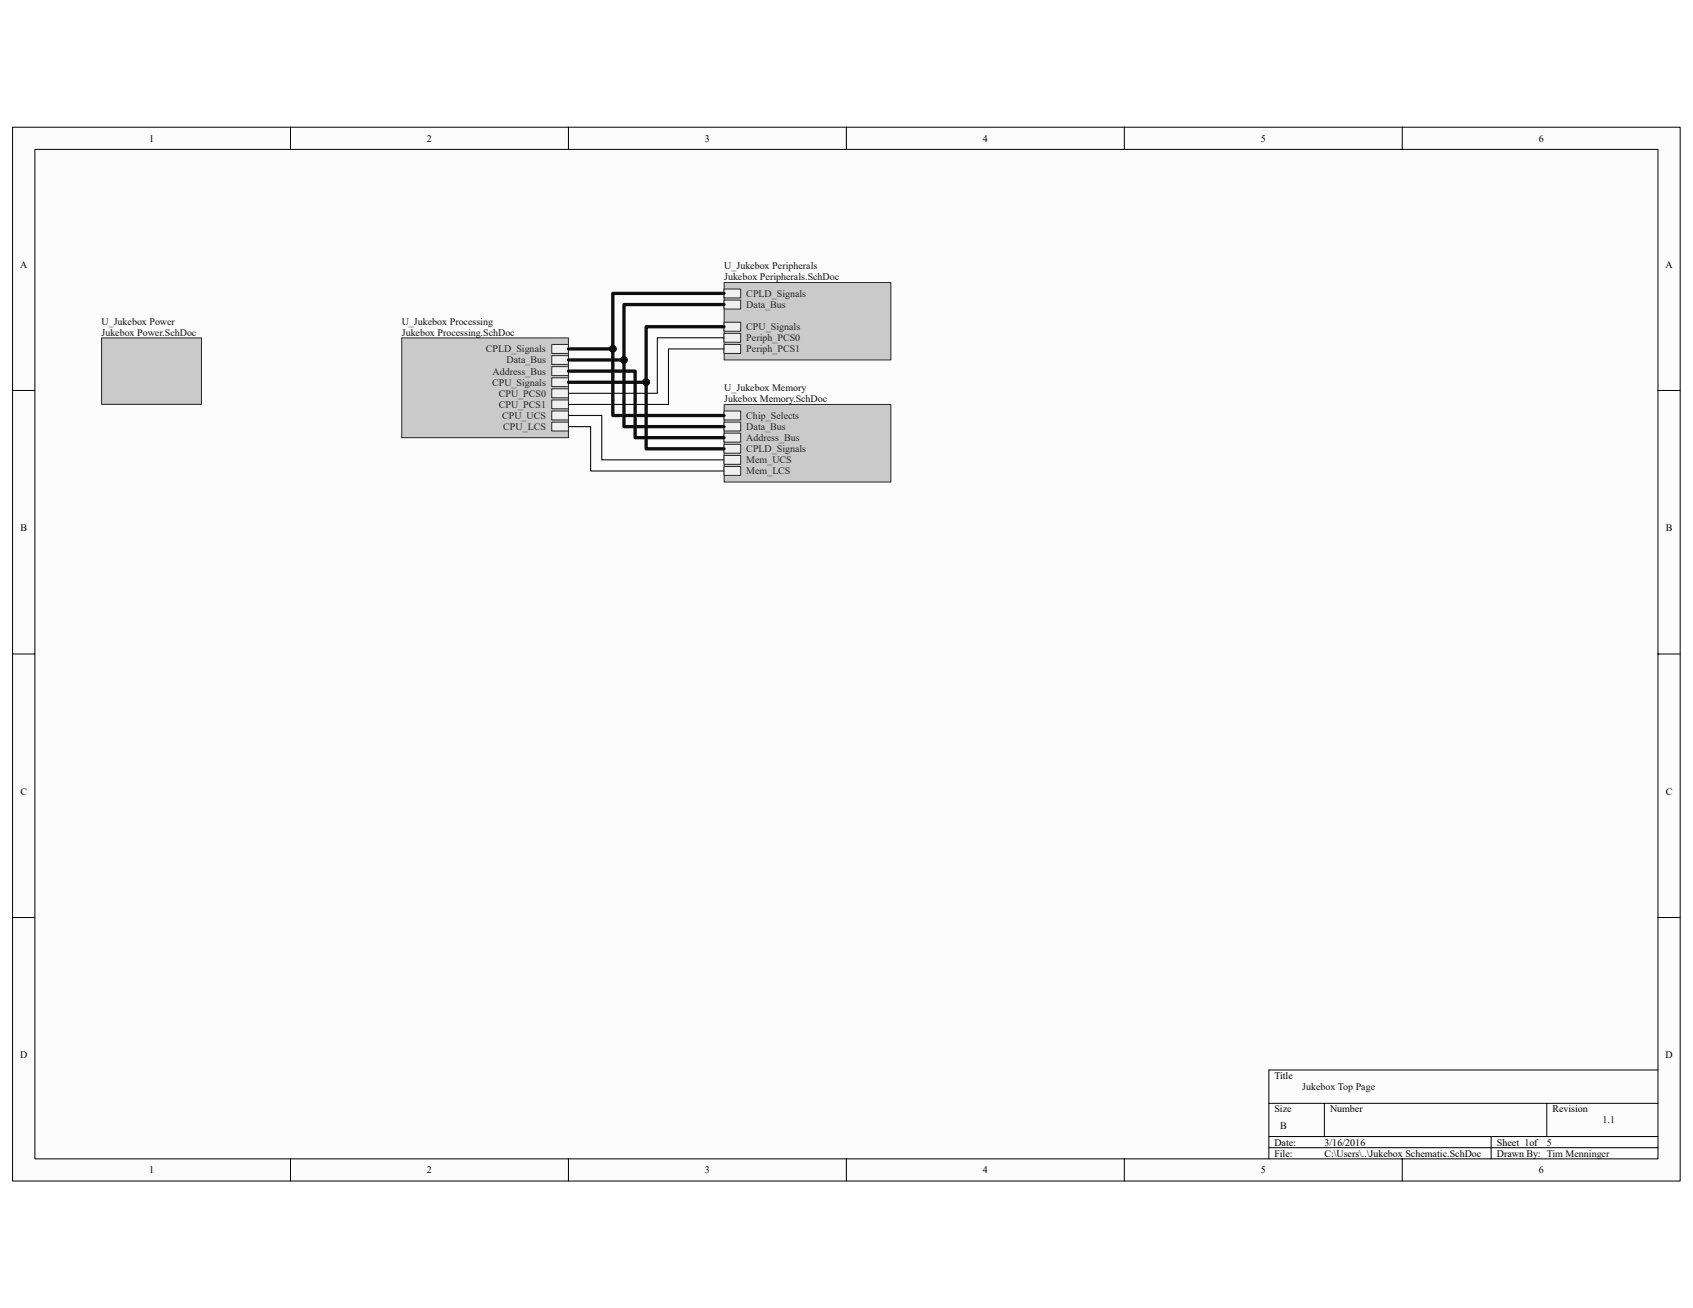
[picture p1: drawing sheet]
<svg xmlns="http://www.w3.org/2000/svg" width="279mm" height="216mm" viewBox="0 0 279 216" stroke-linecap="round" stroke-linejoin="round" font-family="sans-serif">
<path d="M2.1 21h275.2v173.9h-275.2z" fill="#fcfcfc"/>
<path d="M2.1 21h275.2v173.9h-275.2z" fill="none" stroke="#000" stroke-width=".17"/>
<path d="M5.8 24.7h267.8v166.6h-267.8z" fill="#fcfcfc"/>
<g fill="none" stroke="#000" stroke-width=".17">
<path d="M5.8 24.7h267.8v166.6h-267.8zM47.9 21v3.6M93.8 21v3.6M139.7 21v3.6M185.5 21v3.6M231.4 21v3.6M2.1 64.5h3.6M273.6 64.5h3.7M2.1 107.9h3.6M273.6 107.9h3.7M2.1 151.4h3.6M273.6 151.4h3.7"/>
<path d="M273.6 176.6h-64.2v14.7M47.9 191.3v3.6M93.8 191.3v3.6M139.7 191.3v3.6M185.5 191.3v3.6M209.4 182.1h64.2M209.4 187.6h64.2M209.4 189.4h64.2M218.6 182.1v5.5M231.4 191.3v3.6M246.1 187.6v3.7M255.3 182.1v5.5"/>
</g>
<path d="M66.3 55.8h27.5v16.4h-27.5z" fill="#cacaca"/>
<path d="M66.3 55.8h27.5v16.4h-27.5z" fill="none" stroke="#262626" stroke-width=".17"/>
<g fill="#f0f0f0" stroke="#262626" stroke-width=".17">
<path d="M91.1 56.9h2.7v1.4h-2.7z" fill-rule="evenodd"/>
<path d="M91.1 58.7h2.7v1.5h-2.7z" fill-rule="evenodd"/>
<path d="M91.1 60.5h2.7v1.5h-2.7z" fill-rule="evenodd"/>
<path d="M91.1 62.4h2.7v1.4h-2.7z" fill-rule="evenodd"/>
<path d="M91.1 64.2h2.7v1.5h-2.7z" fill-rule="evenodd"/>
<path d="M91.1 66h2.7v1.5h-2.7z" fill-rule="evenodd"/>
<path d="M91.1 67.8h2.7v1.5h-2.7z" fill-rule="evenodd"/>
<path d="M91.1 69.7h2.7v1.4h-2.7z" fill-rule="evenodd"/>
</g>
<path d="M16.8 55.8h16.5v10.9h-16.5z" fill="#cacaca"/>
<path d="M16.8 55.8h16.5v10.9h-16.5z" fill="none" stroke="#262626" stroke-width=".17"/>
<path d="M119.5 46.7h27.5v12.7h-27.5z" fill="#cacaca"/>
<path d="M119.5 46.6h27.5v12.8h-27.5z" fill="none" stroke="#262626" stroke-width=".17"/>
<g fill="#f0f0f0" stroke="#262626" stroke-width=".17">
<path d="M119.5 47.7h2.7v1.5h-2.7z" fill-rule="evenodd"/>
<path d="M119.5 49.5h2.7v1.5h-2.7z" fill-rule="evenodd"/>
<path d="M119.5 53.2h2.7v1.5h-2.7z" fill-rule="evenodd"/>
<path d="M119.5 55h2.7v1.5h-2.7z" fill-rule="evenodd"/>
<path d="M119.5 56.9h2.7v1.4h-2.7z" fill-rule="evenodd"/>
</g>
<path d="M119.5 66.8h27.5v12.8h-27.5z" fill="#cacaca"/>
<path d="M119.5 66.8h27.5v12.8h-27.5z" fill="none" stroke="#262626" stroke-width=".17"/>
<g fill="#f0f0f0" stroke="#262626" stroke-width=".17">
<path d="M119.5 67.8h2.7v1.5h-2.7z" fill-rule="evenodd"/>
<path d="M119.5 69.7h2.7v1.4h-2.7z" fill-rule="evenodd"/>
<path d="M119.5 71.5h2.7v1.5h-2.7z" fill-rule="evenodd"/>
<path d="M119.5 73.3h2.7v1.5h-2.7z" fill-rule="evenodd"/>
<path d="M119.5 75.2h2.7v1.4h-2.7z" fill-rule="evenodd"/>
<path d="M119.5 77h2.7v1.5h-2.7z" fill-rule="evenodd"/>
</g>
<path d="M101.1 57.6v11h18.4M103 59.4v11h16.5M119.5 48.4h-18.4v9.2h-7.3M119.5 50.3h-16.5v9.1h-9.2M119.5 53.9h-12.9v9.2h-12.8M93.8 61.3h11v10.9h14.7M106.6 63.1v11h12.9" fill="none" stroke="#0e0e0e" stroke-width=".55"/>
<g fill="#0e0e0e" stroke="#0e0e0e" stroke-width=".17">
<circle cx="101.1" cy="57.6" r=".54"/>
<circle cx="103" cy="59.4" r=".54"/>
<circle cx="106.6" cy="63.1" r=".54"/>
</g>
<path d="M119.5 55.8h-11v9.1h-14.7M119.5 57.6h-9.2v9.2h-16.5M93.8 68.6h5.5v7.3h20.2M93.8 70.4h3.7v7.3h22" fill="none" stroke="#0e0e0e" stroke-width=".18"/>
<g font-size="1.7">
<text x="24.6" y="23.4">1</text>
<text x="70.5" y="23.4">2</text>
<text x="116.3" y="23.4">3</text>
<text x="162.2" y="23.4">4</text>
<text x="208.1" y="23.4">5</text>
<text x="253.9" y="23.4">6</text>
<text x="3.3" y="44.2">A</text>
<text x="274.8" y="44.2">A</text>
<text x="3.4" y="87.7">B</text>
<text x="274.9" y="87.7">B</text>
<text x="3.4" y="131.2">C</text>
<text x="274.9" y="131.2">C</text>
<text x="3.3" y="174.7">D</text>
<text x="210.3" y="178.1">Title</text>
<text x="274.8" y="174.7">D</text>
<text x="210.3" y="183.6">Size</text>
<text x="219.5" y="183.6">Number</text>
<text x="256.2" y="183.6">Revision</text>
<text x="210.3" y="189.1">Date:</text>
<text x="210.3" y="190.9">File:</text>
<text x="211.2" y="186.4">B</text>
<text x="218.6" y="190.9">C:\Users\..\Jukebox Schematic.SchDoc</text>
<text x="218.6" y="189.1">3/16/2016</text>
<text x="247" y="190.9">Drawn By: Tim Menninger</text>
<text x="247" y="189.1">Sheet 1of</text>
<text x="24.6" y="193.7">1</text>
<text x="70.5" y="193.7">2</text>
<text x="116.3" y="193.7">3</text>
<text x="162.2" y="193.7">4</text>
<text x="208.1" y="193.7">5</text>
<text x="253.9" y="193.7">6</text>
</g>
<g font-size="1.7" fill="#0e0e0e">
<text x="119.5" y="44.4">U_Jukebox Peripherals</text>
<text x="119.5" y="46.2">Jukebox Peripherals.SchDoc</text>
<text x="16.7" y="53.6">U_Jukebox Power</text>
<text x="66.3" y="53.6">U_Jukebox Processing</text>
<text x="16.7" y="55.4">Jukebox Power.SchDoc</text>
<text x="66.3" y="55.4">Jukebox Processing.SchDoc</text>
<text x="119.5" y="64.6">U_Jukebox Memory</text>
<text x="119.5" y="66.4">Jukebox Memory.SchDoc</text>
<text x="214.9" y="179.9">Jukebox Top Page</text>
<text x="264.5" y="185.4">1.1</text>
<text x="255.3" y="189.1">5</text>
</g>
<g font-size="1.7" fill="#262626">
<text x="123.2" y="49">CPLD_Signals</text>
<text x="123.2" y="50.8">Data_Bus</text>
<text x="80.2" y="58.2">CPLD_Signals</text>
<text x="83.6" y="60">Data_Bus</text>
<text x="123.2" y="54.5">CPU_Signals</text>
<text x="123.2" y="56.3">Periph_PCS0</text>
<text x="123.2" y="58.2">Periph_PCS1</text>
<text x="81.2" y="63.6">CPU_Signals</text>
<text x="81.3" y="61.8">Address_Bus</text>
<text x="82.3" y="65.5">CPU_PCS0</text>
<text x="82.3" y="67.3">CPU_PCS1</text>
<text x="82.9" y="69.2">CPU_UCS</text>
<text x="83.1" y="71">CPU_LCS</text>
<text x="123.2" y="69.2">Chip_Selects</text>
<text x="123.2" y="71">Data_Bus</text>
<text x="123.2" y="72.8">Address_Bus</text>
<text x="123.2" y="74.6">CPLD_Signals</text>
<text x="123.2" y="76.5">Mem_UCS</text>
<text x="123.2" y="78.3">Mem_LCS</text>
</g>
</svg>
